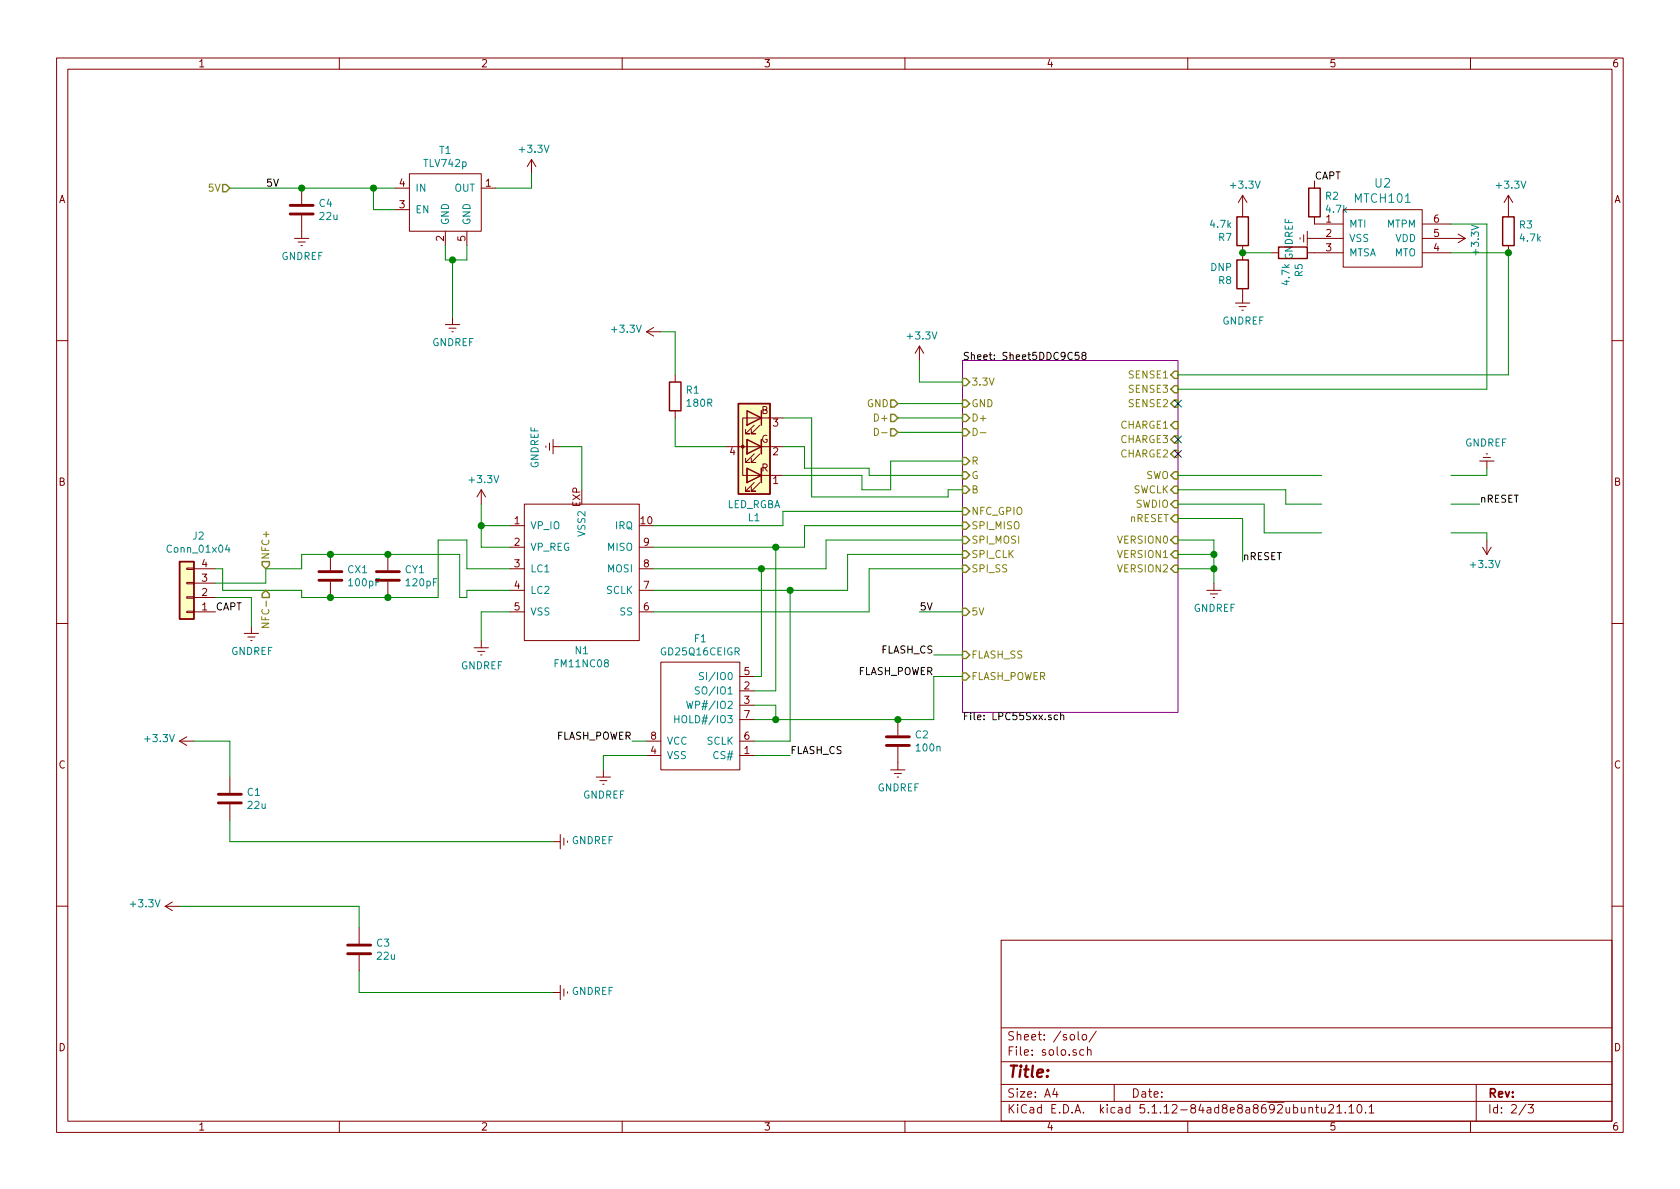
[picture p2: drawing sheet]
EESchema Schematic File Version 4
EELAYER 30 0
EELAYER END
$Descr A4 11693 8268
encoding utf-8
Sheet 2 3
Title ""
Date ""
Rev ""
Comp ""
Comment1 ""
Comment2 ""
Comment3 ""
Comment4 ""
$EndDescr
Text HLabel 1600 1300 0    50   Input ~ 0
5V
Text HLabel 6250 2800 0    50   Input ~ 0
GND
Text HLabel 6250 2900 0    50   Input ~ 0
D+
Text HLabel 6250 3000 0    50   Input ~ 0
D-
$Sheet
S 6700 2500 1500 2450
U 5DDC9C59
F0 "Sheet5DDC9C58" 50
F1 "LPC55Sxx.sch" 50
F2 "3.3V" I L 6700 2650 50 
F3 "GND" I L 6700 2800 50 
F4 "D+" I L 6700 2900 50 
F5 "D-" I L 6700 3000 50 
F6 "SPI_MOSI" I L 6700 3750 50 
F7 "SPI_MISO" I L 6700 3650 50 
F8 "SPI_CLK" I L 6700 3850 50 
F9 "VERSION0" I R 8200 3750 50 
F10 "VERSION1" I R 8200 3850 50 
F11 "VERSION2" I R 8200 3950 50 
F12 "SWDIO" I R 8200 3500 50 
F13 "SWCLK" I R 8200 3400 50 
F14 "SWO" I R 8200 3300 50 
F15 "nRESET" I R 8200 3600 50 
F16 "SPI_SS" I L 6700 3950 50 
F17 "R" I L 6700 3200 50 
F18 "G" I L 6700 3300 50 
F19 "B" I L 6700 3400 50 
F20 "SENSE1" I R 8200 2600 50 
F21 "SENSE2" I R 8200 2800 50 
F22 "SENSE3" I R 8200 2700 50 
F23 "CHARGE1" I R 8200 2950 50 
F24 "CHARGE2" I R 8200 3150 50 
F25 "CHARGE3" I R 8200 3050 50 
F26 "FLASH_POWER" I L 6700 4700 50 
F27 "FLASH_SS" I L 6700 4550 50 
F28 "NFC_GPIO" I L 6700 3550 50 
F29 "5V" I L 6700 4250 50 
$EndSheet
$Comp
L power:GNDREF #PWR0112
U 1 1
P 10350 3250
F 0 "#PWR0112" H 10350 3000 50  0001 C CNN
F 1 "GNDREF" H 10355 3077 50  0000 C CNN
F 2 "" H 10350 3250 50  0001 C CNN
F 3 "" H 10350 3250 50  0001 C CNN
	1    10350 3250
	-1   0    0    1   
$EndComp
$Comp
L power:+3.3V #PWR0114
U 1 1
P 10350 3750
F 0 "#PWR0114" H 10350 3600 50  0001 C CNN
F 1 "+3.3V" H 10365 3923 50  0000 C CNN
F 2 "" H 10350 3750 50  0001 C CNN
F 3 "" H 10350 3750 50  0001 C CNN
	1    10350 3750
	-1   0    0    1   
$EndComp
Wire Wire Line
	10350 3750 10350 3700
Wire Wire Line
	10350 3700 10100 3700
Wire Wire Line
	10350 3250 10350 3300
Wire Wire Line
	10350 3300 10100 3300
Text Label 10300 3500 0    50   ~ 0
nRESET
Wire Wire Line
	10300 3500 10100 3500
Text Label 8650 3900 0    50   ~ 0
nRESET
$Comp
L power:GNDREF #PWR03
U 1 1
P 3350 4450
F 0 "#PWR03" H 3350 4200 50  0001 C CNN
F 1 "GNDREF" H 3355 4277 50  0000 C CNN
F 2 "" H 3350 4450 50  0001 C CNN
F 3 "" H 3350 4450 50  0001 C CNN
	1    3350 4450
	1    0    0    -1  
$EndComp
Wire Wire Line
	3350 4450 3350 4250
Wire Wire Line
	3350 4250 3550 4250
$Comp
L power:+3.3V #PWR02
U 1 1
P 3350 3500
F 0 "#PWR02" H 3350 3350 50  0001 C CNN
F 1 "+3.3V" H 3365 3673 50  0000 C CNN
F 2 "" H 3350 3500 50  0001 C CNN
F 3 "" H 3350 3500 50  0001 C CNN
	1    3350 3500
	1    0    0    -1  
$EndComp
Wire Wire Line
	3350 3500 3350 3650
Wire Wire Line
	3350 3650 3550 3650
Wire Wire Line
	3550 3800 3350 3800
Wire Wire Line
	3350 3800 3350 3650
Connection ~ 3350 3650
Wire Wire Line
	6250 3000 6700 3000
Wire Wire Line
	6250 2900 6700 2900
Wire Wire Line
	6250 2800 6700 2800
$Comp
L fido2-lpc55-rescue:TLV742p-solo-solo-A-rescue-solo-A-rescue T1
U 1 1
P 2850 1200
F 0 "T1" H 3100 1365 50  0000 C CNN
F 1 "TLV742p" H 3100 1274 50  0000 C CNN
F 2 "solo:Texas_X2SON-4_1x1mm_P0.65mm" H 2850 1200 50  0001 C CNN
F 3 "http://www.ti.com/lit/ds/sbvs323/sbvs323.pdf" H 2850 1200 50  0001 C CNN
F 4 "Texas Instruments" H 2850 1200 50  0001 C CNN "Manufacturer"
F 5 "LDO Voltage Regulators 200-mA small-size low-dropout (LDO) linear voltage regulator 4-X2SON -40 to 125" H 2850 1200 50  0001 C CNN "Description"
F 6 "TLV74233PDQNR" H 2850 1200 50  0001 C CNN "MPN"
F 7 "5" H 2850 1200 50  0001 C CNN "Pins"
F 8 "X2SON-4" H 2850 1200 50  0001 C CNN "Package"
	1    2850 1200
	1    0    0    -1  
$EndComp
$Comp
L power:GNDREF #PWR01
U 1 1
P 3150 2200
F 0 "#PWR01" H 3150 1950 50  0001 C CNN
F 1 "GNDREF" H 3155 2027 50  0000 C CNN
F 2 "" H 3150 2200 50  0001 C CNN
F 3 "" H 3150 2200 50  0001 C CNN
	1    3150 2200
	1    0    0    -1  
$EndComp
Wire Wire Line
	3100 1700 3100 1800
Wire Wire Line
	3100 1800 3150 1800
Wire Wire Line
	3250 1800 3250 1700
Connection ~ 3150 1800
Wire Wire Line
	3150 1800 3250 1800
Wire Wire Line
	2750 1450 2600 1450
Wire Wire Line
	2600 1450 2600 1300
Connection ~ 2600 1300
Wire Wire Line
	2600 1300 2750 1300
$Comp
L power:+3.3V #PWR05
U 1 1
P 6400 2500
F 0 "#PWR05" H 6400 2350 50  0001 C CNN
F 1 "+3.3V" H 6415 2673 50  0000 C CNN
F 2 "" H 6400 2500 50  0001 C CNN
F 3 "" H 6400 2500 50  0001 C CNN
	1    6400 2500
	1    0    0    -1  
$EndComp
$Comp
L power:+3.3V #PWR04
U 1 1
P 3700 1200
F 0 "#PWR04" H 3700 1050 50  0001 C CNN
F 1 "+3.3V" H 3715 1373 50  0000 C CNN
F 2 "" H 3700 1200 50  0001 C CNN
F 3 "" H 3700 1200 50  0001 C CNN
	1    3700 1200
	1    0    0    -1  
$EndComp
Wire Wire Line
	3450 1300 3700 1300
Wire Wire Line
	3700 1300 3700 1200
Wire Wire Line
	6400 2500 6400 2650
Wire Wire Line
	6400 2650 6700 2650
$Comp
L power:GNDREF #PWR06
U 1 1
P 8450 4050
F 0 "#PWR06" H 8450 3800 50  0001 C CNN
F 1 "GNDREF" H 8455 3877 50  0000 C CNN
F 2 "" H 8450 4050 50  0001 C CNN
F 3 "" H 8450 4050 50  0001 C CNN
	1    8450 4050
	1    0    0    -1  
$EndComp
Wire Wire Line
	8200 3950 8450 3950
Wire Wire Line
	8450 3950 8450 4050
Wire Wire Line
	8200 3850 8450 3850
Wire Wire Line
	8450 3850 8450 3950
Connection ~ 8450 3950
Wire Wire Line
	8200 3750 8450 3750
Wire Wire Line
	8450 3750 8450 3850
Connection ~ 8450 3850
$Comp
L power:+3.3V #PWR0115
U 1 1
P 1350 5150
F 0 "#PWR0115" H 1350 5000 50  0001 C CNN
F 1 "+3.3V" V 1365 5278 50  0000 L CNN
F 2 "" H 1350 5150 50  0001 C CNN
F 3 "" H 1350 5150 50  0001 C CNN
	1    1350 5150
	0    -1   -1   0   
$EndComp
$Comp
L power:+3.3V #PWR0116
U 1 1
P 1250 6300
F 0 "#PWR0116" H 1250 6150 50  0001 C CNN
F 1 "+3.3V" V 1265 6428 50  0000 L CNN
F 2 "" H 1250 6300 50  0001 C CNN
F 3 "" H 1250 6300 50  0001 C CNN
	1    1250 6300
	0    -1   -1   0   
$EndComp
$Comp
L power:GNDREF #PWR0117
U 1 1
P 3850 5850
F 0 "#PWR0117" H 3850 5600 50  0001 C CNN
F 1 "GNDREF" V 3855 5722 50  0000 R CNN
F 2 "" H 3850 5850 50  0001 C CNN
F 3 "" H 3850 5850 50  0001 C CNN
	1    3850 5850
	0    -1   -1   0   
$EndComp
$Comp
L power:GNDREF #PWR0118
U 1 1
P 3850 6900
F 0 "#PWR0118" H 3850 6650 50  0001 C CNN
F 1 "GNDREF" V 3855 6772 50  0000 R CNN
F 2 "" H 3850 6900 50  0001 C CNN
F 3 "" H 3850 6900 50  0001 C CNN
	1    3850 6900
	0    -1   -1   0   
$EndComp
Wire Wire Line
	1600 5400 1600 5150
Wire Wire Line
	1600 5150 1350 5150
Wire Wire Line
	1600 5850 1600 5700
Wire Wire Line
	2500 6300 2500 6450
Wire Wire Line
	2500 6900 2500 6750
$Comp
L Device:LED_RGBA L1
U 1 1
P 5250 3100
F 0 "L1" H 5250 3597 50  0000 C CNN
F 1 "LED_RGBA" H 5250 3506 50  0000 C CNN
F 2 "solo:RGB_LED_606" H 5250 3050 50  0001 C CNN
F 3 "https://www.digikey.com/product-detail/en/everlight-electronics-co-ltd/EAST1616RGBB4/1080-1552-1-ND/8510380" H 5250 3050 50  0001 C CNN
F 4 "Everlight Electronics Co Ltd" H 5250 3100 50  0001 C CNN "Manufacturer"
F 5 "LED RGB CLEAR 4SMD " H 5250 3100 50  0001 C CNN "Description"
F 6 "EAST1616RGBB4 " H 5250 3100 50  0001 C CNN "MPN"
F 7 "4" H 5250 3100 50  0001 C CNN "Pins"
F 8 "0606" H 5250 3100 50  0001 C CNN "Package"
	1    5250 3100
	-1   0    0    1   
$EndComp
$Comp
L Device:R R1
U 1 1
P 4700 2750
F 0 "R1" H 4770 2796 50  0000 L CNN
F 1 "180R" H 4770 2705 50  0000 L CNN
F 2 "Resistor_SMD:R_0402_1005Metric" V 4630 2750 50  0001 C CNN
F 3 "~" H 4700 2750 50  0001 C CNN
F 4 "" H 4700 2750 50  0001 C CNN "Manufacturer"
F 5 "+/- 5%" H 4700 2750 50  0001 C CNN "Description"
F 6 "" H 4700 2750 50  0001 C CNN "MPN"
F 7 "2" H 4700 2750 50  0001 C CNN "Pins"
F 8 "0402" H 4700 2750 50  0001 C CNN "Package"
	1    4700 2750
	1    0    0    -1  
$EndComp
$Comp
L power:+3.3V #PWR0119
U 1 1
P 4600 2300
F 0 "#PWR0119" H 4600 2150 50  0001 C CNN
F 1 "+3.3V" V 4615 2428 50  0000 L CNN
F 2 "" H 4600 2300 50  0001 C CNN
F 3 "" H 4600 2300 50  0001 C CNN
	1    4600 2300
	0    -1   -1   0   
$EndComp
Wire Wire Line
	4600 2300 4700 2300
Wire Wire Line
	4700 2300 4700 2600
Wire Wire Line
	4700 2900 4700 3100
Wire Wire Line
	4700 3100 5050 3100
Wire Wire Line
	5450 3300 6000 3300
Wire Wire Line
	6000 3300 6000 3400
Wire Wire Line
	5450 3100 5600 3100
Wire Wire Line
	5600 3100 5600 3250
Wire Wire Line
	5600 3250 6050 3250
Wire Wire Line
	6050 3250 6050 3300
Wire Wire Line
	6050 3300 6700 3300
Wire Wire Line
	5450 2900 5650 2900
Wire Wire Line
	3550 3950 3250 3950
Wire Wire Line
	2100 3850 2100 3950
Connection ~ 2300 3850
Wire Wire Line
	3550 4100 3250 4100
Wire Wire Line
	3250 4100 3250 4150
Wire Wire Line
	2100 4150 2100 4100
Connection ~ 2300 4150
Wire Wire Line
	1550 4100 2100 4100
Wire Wire Line
	8200 3600 8650 3600
Wire Wire Line
	8200 3300 9200 3300
Wire Wire Line
	8650 3600 8650 3900
Wire Wire Line
	9200 3500 8950 3500
Wire Wire Line
	8950 3500 8950 3400
Wire Wire Line
	8950 3400 8200 3400
Wire Wire Line
	9200 3700 8800 3700
Wire Wire Line
	8800 3700 8800 3500
Wire Wire Line
	8800 3500 8200 3500
Text HLabel 1850 3950 1    50   Input ~ 0
NFC+
Text HLabel 1850 4100 3    50   Input ~ 0
NFC-
Wire Wire Line
	1250 6300 2500 6300
Wire Wire Line
	6700 3650 5600 3650
Wire Wire Line
	5600 3650 5600 3800
Wire Wire Line
	4550 3800 5400 3800
Wire Wire Line
	5750 3950 5750 3750
Wire Wire Line
	5750 3750 6700 3750
Wire Wire Line
	4550 3950 5300 3950
Wire Wire Line
	5900 4100 5900 3850
Wire Wire Line
	5900 3850 6700 3850
Wire Wire Line
	6050 4250 6050 3950
Wire Wire Line
	6050 3950 6700 3950
Wire Wire Line
	4550 4250 6050 4250
$Comp
L power:GNDREF #PWR0107
U 1 1
P 4200 5350
F 0 "#PWR0107" H 4200 5100 50  0001 C CNN
F 1 "GNDREF" H 4205 5177 50  0000 C CNN
F 2 "" H 4200 5350 50  0001 C CNN
F 3 "" H 4200 5350 50  0001 C CNN
	1    4200 5350
	1    0    0    -1  
$EndComp
Wire Wire Line
	4500 5250 4200 5250
Wire Wire Line
	4200 5250 4200 5350
Text Label 6500 4700 2    50   ~ 0
FLASH_POWER
Text Label 6500 4550 2    50   ~ 0
FLASH_CS
Wire Wire Line
	6700 4550 6500 4550
Text Label 5500 5250 0    50   ~ 0
FLASH_CS
Text Label 4400 5150 2    50   ~ 0
FLASH_POWER
Wire Wire Line
	4500 5150 4400 5150
Wire Wire Line
	5250 5250 5500 5250
Wire Wire Line
	5250 4700 5300 4700
Wire Wire Line
	5300 4700 5300 3950
Connection ~ 5300 3950
Wire Wire Line
	5300 3950 5750 3950
Wire Wire Line
	5250 4800 5400 4800
Wire Wire Line
	5400 4800 5400 3800
Connection ~ 5400 3800
Wire Wire Line
	5400 3800 5600 3800
Wire Wire Line
	4550 4100 5500 4100
Wire Wire Line
	5250 5150 5500 5150
Wire Wire Line
	5500 5150 5500 4100
Connection ~ 5500 4100
Wire Wire Line
	5500 4100 5900 4100
Wire Wire Line
	6500 4700 6500 5000
Wire Wire Line
	6500 5000 6250 5000
Wire Wire Line
	6500 4700 6700 4700
Wire Wire Line
	5250 4900 5400 4900
Wire Wire Line
	5400 4900 5400 5000
Connection ~ 5400 5000
Wire Wire Line
	5400 5000 5250 5000
$Comp
L fido2-lpc55-rescue:quad_serial_flash-solo-solo-A-rescue-solo-A-rescue F1
U 1 1
P 4850 4950
F 0 "F1" H 4875 5465 50  0000 C CNN
F 1 "GD25Q16CEIGR" H 4875 5374 50  0000 C CNN
F 2 "solo:FLASH_2x3_USON8" H 4600 5300 50  0001 C CNN
F 3 "https://www.digikey.com/product-detail/en/gigadevice-semiconductor-hk-limited/GD25Q16CEIGR/1970-1011-2-ND/9484676" H 4600 5300 50  0001 C CNN
F 4 "GigaDevice Semiconductor (HK) Limited" H 4850 4950 50  0001 C CNN "Manufacturer"
F 5 "NOR FLASH" H 4850 4950 50  0001 C CNN "Description"
F 6 "GD25Q16CEIGR" H 4850 4950 50  0001 C CNN "MPN"
F 7 "9" H 4850 4950 50  0001 C CNN "Pins"
F 8 "8-XFDFN Exposed Pad" H 4850 4950 50  0001 C CNN "Package"
	1    4850 4950
	1    0    0    -1  
$EndComp
$Comp
L Device:C CX1
U 1 1
P 2300 4000
F 0 "CX1" H 2415 4046 50  0000 L CNN
F 1 "100pF" H 2415 3955 50  0000 L CNN
F 2 "Capacitor_SMD:C_0402_1005Metric" H 2338 3850 50  0001 C CNN
F 3 "~" H 2300 4000 50  0001 C CNN
F 4 "" H 2300 4000 50  0001 C CNN "Manufacturer"
F 5 "" H 2300 4000 50  0001 C CNN "Description"
F 6 "" H 2300 4000 50  0001 C CNN "MPN"
F 7 "2" H 2300 4000 50  0001 C CNN "Pins"
F 8 "0402" H 2300 4000 50  0001 C CNN "Package"
	1    2300 4000
	1    0    0    -1  
$EndComp
$Comp
L Device:C C1
U 1 1
P 1600 5550
F 0 "C1" H 1715 5596 50  0000 L CNN
F 1 "22u" H 1715 5505 50  0000 L CNN
F 2 "Capacitor_SMD:C_0603_1608Metric" H 1638 5400 50  0001 C CNN
F 3 "~" H 1600 5550 50  0001 C CNN
F 4 "" H 1600 5550 50  0001 C CNN "Manufacturer"
F 5 "+/- 20%" H 1600 5550 50  0001 C CNN "Description"
F 6 "" H 1600 5550 50  0001 C CNN "MPN"
F 7 "2" H 1600 5550 50  0001 C CNN "Pins"
F 8 "0603" H 1600 5550 50  0001 C CNN "Package"
	1    1600 5550
	1    0    0    -1  
$EndComp
$Comp
L Device:C C3
U 1 1
P 2500 6600
F 0 "C3" H 2615 6646 50  0000 L CNN
F 1 "22u" H 2615 6555 50  0000 L CNN
F 2 "Capacitor_SMD:C_0603_1608Metric" H 2538 6450 50  0001 C CNN
F 3 "~" H 2500 6600 50  0001 C CNN
F 4 "" H 2500 6600 50  0001 C CNN "Manufacturer"
F 5 "+/- 20%" H 2500 6600 50  0001 C CNN "Description"
F 6 "" H 2500 6600 50  0001 C CNN "MPN"
F 7 "2" H 2500 6600 50  0001 C CNN "Pins"
F 8 "0603" H 2500 6600 50  0001 C CNN "Package"
	1    2500 6600
	1    0    0    -1  
$EndComp
$Comp
L power:GNDREF #PWR0113
U 1 1
P 3900 3100
F 0 "#PWR0113" H 3900 2850 50  0001 C CNN
F 1 "GNDREF" H 3905 2927 50  0000 C CNN
F 2 "" H 3900 3100 50  0001 C CNN
F 3 "" H 3900 3100 50  0001 C CNN
	1    3900 3100
	0    1    1    0   
$EndComp
Wire Wire Line
	4050 3400 4050 3100
Wire Wire Line
	4050 3100 3900 3100
Wire Wire Line
	6700 3550 5450 3550
Wire Wire Line
	5450 3550 5450 3650
Wire Wire Line
	5450 3650 4550 3650
Wire Wire Line
	3200 3850 3200 4150
Wire Wire Line
	3200 4150 3250 4150
Wire Wire Line
	3050 4150 3050 3750
Wire Wire Line
	3050 3750 3250 3750
Wire Wire Line
	3250 3750 3250 3950
Wire Wire Line
	2500 6900 3850 6900
Wire Wire Line
	1600 5850 3850 5850
Wire Wire Line
	1600 1300 2100 1300
Wire Wire Line
	3150 1800 3150 2200
$Comp
L fido2-lpc55-rescue:FM11NC08-solo-solo-A-rescue-solo-A-rescue N1
U 1 1
P 4450 4450
AR Path="/5E7A565A" Ref="N1"  Part="1" 
AR Path="/5DDFB633/5E7A565A" Ref="N1"  Part="1" 
F 0 "N1" H 4850 4523 50  0000 C CNN
F 1 "FM11NC08" H 4850 4614 50  0000 C CNN
F 2 "Package_DFN_QFN:DFN-10-1EP_3x3mm_P0.5mm_EP1.55x2.48mm" H 5100 4600 50  0001 C CNN
F 3 "-" H 5100 4600 50  0001 C CNN
F 4 "Shanghai Fudan Microelectronics Group" H 4850 4887 50  0001 C CNN "Manufacturer"
F 5 "NFC Type 4 ISO14443-4 Energy Harvesting" H 4850 4797 50  0001 C CNN "Description"
F 6 "FM11NC08" H 4850 4705 50  0001 C CNN "MPN"
F 7 "10" H 4850 4705 50  0001 C CNN "Pins"
F 8 "MLPD3x3" H 4850 4524 50  0001 C CNN "Package"
	1    4450 4450
	-1   0    0    1   
$EndComp
Wire Wire Line
	6000 3400 6200 3400
Wire Wire Line
	6200 3400 6200 3200
Wire Wire Line
	6200 3200 6700 3200
Wire Wire Line
	5650 3450 6600 3450
Wire Wire Line
	6600 3450 6600 3400
Wire Wire Line
	6600 3400 6700 3400
Wire Wire Line
	5650 2900 5650 3450
$Comp
L Device:C C2
U 1 1
P 6250 5150
F 0 "C2" H 6365 5196 50  0000 L CNN
F 1 "100n" H 6365 5105 50  0000 L CNN
F 2 "Capacitor_SMD:C_0402_1005Metric" H 6288 5000 50  0001 C CNN
F 3 "~" H 6250 5150 50  0001 C CNN
	1    6250 5150
	1    0    0    -1  
$EndComp
Connection ~ 6250 5000
Wire Wire Line
	6250 5000 5400 5000
$Comp
L power:GNDREF #PWR0128
U 1 1
P 6250 5300
F 0 "#PWR0128" H 6250 5050 50  0001 C CNN
F 1 "GNDREF" H 6255 5127 50  0000 C CNN
F 2 "" H 6250 5300 50  0001 C CNN
F 3 "" H 6250 5300 50  0001 C CNN
	1    6250 5300
	1    0    0    -1  
$EndComp
NoConn ~ 8200 2800
NoConn ~ 8200 3050
NoConn ~ 8200 3150
$Comp
L Connector_Generic:Conn_01x04 J2
U 1 1
P 1300 4150
F 0 "J2" H 1218 3725 50  0000 C CNN
F 1 "Conn_01x04" H 1218 3816 50  0000 C CNN
F 2 "corelib:FPC_4_0.5-THD0509-04CL-GF" H 1300 4150 50  0001 C CNN
F 3 "~" H 1300 4150 50  0001 C CNN
	1    1300 4150
	-1   0    0    1   
$EndComp
Text Label 1500 4250 0    50   ~ 0
CAPT
$Comp
L Device:C C4
U 1 1
P 2100 1450
F 0 "C4" H 2215 1496 50  0000 L CNN
F 1 "22u" H 2215 1405 50  0000 L CNN
F 2 "Capacitor_SMD:C_0603_1608Metric" H 2138 1300 50  0001 C CNN
F 3 "~" H 2100 1450 50  0001 C CNN
F 4 "" H 2100 1450 50  0001 C CNN "Manufacturer"
F 5 "+/- 20%" H 2100 1450 50  0001 C CNN "Description"
F 6 "" H 2100 1450 50  0001 C CNN "MPN"
F 7 "2" H 2100 1450 50  0001 C CNN "Pins"
F 8 "0603" H 2100 1450 50  0001 C CNN "Package"
	1    2100 1450
	1    0    0    -1  
$EndComp
Connection ~ 2100 1300
Wire Wire Line
	2100 1300 2600 1300
$Comp
L power:GNDREF #PWR0129
U 1 1
P 2100 1600
F 0 "#PWR0129" H 2100 1350 50  0001 C CNN
F 1 "GNDREF" H 2105 1427 50  0000 C CNN
F 2 "" H 2100 1600 50  0001 C CNN
F 3 "" H 2100 1600 50  0001 C CNN
	1    2100 1600
	1    0    0    -1  
$EndComp
Text Label 1850 1300 0    50   ~ 0
5V
Text Label 6400 4250 0    50   ~ 0
5V
Wire Wire Line
	6400 4250 6700 4250
$Comp
L Device:R R5
U 1 1
P 9000 1750
F 0 "R5" H 9070 1796 50  0000 L CNN
F 1 "4.7k" H 9070 1705 50  0000 L CNN
F 2 "Resistor_SMD:R_0402_1005Metric" V 8930 1750 50  0001 C CNN
F 3 "~" H 9000 1750 50  0001 C CNN
F 4 "" H 9000 1750 50  0001 C CNN "Manufacturer"
F 5 "+/- 1%" H 9000 1750 50  0001 C CNN "Description"
F 6 "" H 9000 1750 50  0001 C CNN "MPN"
F 7 "2" H 9000 1750 50  0001 C CNN "Pins"
F 8 "0402" H 9000 1750 50  0001 C CNN "Package"
	1    9000 1750
	0    1    1    0   
$EndComp
$Comp
L fido2-lpc55-rescue:MTCH101-nk-fido2-solo-A-rescue U2
U 1 1
P 9600 1650
AR Path="/5F3333B7" Ref="U2"  Part="1" 
AR Path="/5DDFB633/5F3333B7" Ref="U2"  Part="1" 
F 0 "U2" H 9625 2037 60  0000 C CNN
F 1 "MTCH101" H 9625 1931 60  0000 C CNN
F 2 "Package_TO_SOT_SMD:SOT-23-6" H 9700 1400 60  0001 C CNN
F 3 "" H 9700 1400 60  0001 C CNN
	1    9600 1650
	1    0    0    -1  
$EndComp
$Comp
L power:+3.3V #PWR0132
U 1 1
P 10100 1650
F 0 "#PWR0132" H 10100 1500 50  0001 C CNN
F 1 "+3.3V" H 10115 1823 50  0000 C CNN
F 2 "" H 10100 1650 50  0001 C CNN
F 3 "" H 10100 1650 50  0001 C CNN
	1    10100 1650
	0    1    1    0   
$EndComp
$Comp
L power:GNDREF #PWR0133
U 1 1
P 9150 1650
F 0 "#PWR0133" H 9150 1400 50  0001 C CNN
F 1 "GNDREF" H 9155 1477 50  0000 C CNN
F 2 "" H 9150 1650 50  0001 C CNN
F 3 "" H 9150 1650 50  0001 C CNN
	1    9150 1650
	0    1    1    0   
$EndComp
$Comp
L Device:R R2
U 1 1
P 9150 1400
F 0 "R2" H 9220 1446 50  0000 L CNN
F 1 "4.7k" H 9220 1355 50  0000 L CNN
F 2 "Resistor_SMD:R_0402_1005Metric" V 9080 1400 50  0001 C CNN
F 3 "~" H 9150 1400 50  0001 C CNN
F 4 "" H 9150 1400 50  0001 C CNN "Manufacturer"
F 5 "+/- 1%" H 9150 1400 50  0001 C CNN "Description"
F 6 "" H 9150 1400 50  0001 C CNN "MPN"
F 7 "2" H 9150 1400 50  0001 C CNN "Pins"
F 8 "0402" H 9150 1400 50  0001 C CNN "Package"
	1    9150 1400
	1    0    0    -1  
$EndComp
Text Label 9150 1250 0    50   ~ 0
CAPT
$Comp
L Device:R R3
U 1 1
P 10500 1600
F 0 "R3" H 10570 1646 50  0000 L CNN
F 1 "4.7k" H 10570 1555 50  0000 L CNN
F 2 "Resistor_SMD:R_0402_1005Metric" V 10430 1600 50  0001 C CNN
F 3 "~" H 10500 1600 50  0001 C CNN
F 4 "" H 10500 1600 50  0001 C CNN "Manufacturer"
F 5 "+/- 1%" H 10500 1600 50  0001 C CNN "Description"
F 6 "" H 10500 1600 50  0001 C CNN "MPN"
F 7 "2" H 10500 1600 50  0001 C CNN "Pins"
F 8 "0402" H 10500 1600 50  0001 C CNN "Package"
	1    10500 1600
	1    0    0    -1  
$EndComp
$Comp
L power:+3.3V #PWR0135
U 1 1
P 10500 1450
F 0 "#PWR0135" H 10500 1300 50  0001 C CNN
F 1 "+3.3V" H 10515 1623 50  0000 C CNN
F 2 "" H 10500 1450 50  0001 C CNN
F 3 "" H 10500 1450 50  0001 C CNN
	1    10500 1450
	1    0    0    -1  
$EndComp
Wire Wire Line
	10100 1750 10500 1750
Wire Wire Line
	10500 1750 10500 2600
Wire Wire Line
	10500 2600 8200 2600
Connection ~ 10500 1750
Wire Wire Line
	8200 2700 10350 2700
Wire Wire Line
	10350 2700 10350 1550
Wire Wire Line
	10350 1550 10100 1550
Wire Wire Line
	1500 4050 1850 4050
Wire Wire Line
	1850 4050 1850 3950
Wire Wire Line
	2100 3950 1850 3950
Wire Wire Line
	1550 4100 1550 3950
Wire Wire Line
	1550 3950 1500 3950
Wire Wire Line
	2100 3850 2300 3850
Wire Wire Line
	2100 4150 2300 4150
$Comp
L power:GNDREF #PWR0136
U 1 1
P 1750 4350
F 0 "#PWR0136" H 1750 4100 50  0001 C CNN
F 1 "GNDREF" H 1755 4177 50  0000 C CNN
F 2 "" H 1750 4350 50  0001 C CNN
F 3 "" H 1750 4350 50  0001 C CNN
	1    1750 4350
	1    0    0    -1  
$EndComp
Wire Wire Line
	1750 4350 1750 4150
Wire Wire Line
	1750 4150 1500 4150
Wire Wire Line
	2300 3850 2700 3850
Wire Wire Line
	2300 4150 2700 4150
$Comp
L Device:R R7
U 1 1
P 8650 1600
F 0 "R7" H 8720 1646 50  0000 L CNN
F 1 "4.7k" H 8720 1555 50  0000 L CNN
F 2 "Resistor_SMD:R_0402_1005Metric" V 8580 1600 50  0001 C CNN
F 3 "~" H 8650 1600 50  0001 C CNN
F 4 "" H 8650 1600 50  0001 C CNN "Manufacturer"
F 5 "+/- 1%" H 8650 1600 50  0001 C CNN "Description"
F 6 "" H 8650 1600 50  0001 C CNN "MPN"
F 7 "2" H 8650 1600 50  0001 C CNN "Pins"
F 8 "0402" H 8650 1600 50  0001 C CNN "Package"
	1    8650 1600
	-1   0    0    1   
$EndComp
$Comp
L Device:R R8
U 1 1
P 8650 1900
F 0 "R8" H 8720 1946 50  0000 L CNN
F 1 "DNP" H 8720 1855 50  0000 L CNN
F 2 "Resistor_SMD:R_0402_1005Metric" V 8580 1900 50  0001 C CNN
F 3 "~" H 8650 1900 50  0001 C CNN
F 4 "" H 8650 1900 50  0001 C CNN "Manufacturer"
F 5 "+/- 1%" H 8650 1900 50  0001 C CNN "Description"
F 6 "" H 8650 1900 50  0001 C CNN "MPN"
F 7 "2" H 8650 1900 50  0001 C CNN "Pins"
F 8 "0402" H 8650 1900 50  0001 C CNN "Package"
	1    8650 1900
	-1   0    0    1   
$EndComp
$Comp
L power:+3.3V #PWR012
U 1 1
P 8650 1450
F 0 "#PWR012" H 8650 1300 50  0001 C CNN
F 1 "+3.3V" H 8665 1623 50  0000 C CNN
F 2 "" H 8650 1450 50  0001 C CNN
F 3 "" H 8650 1450 50  0001 C CNN
	1    8650 1450
	1    0    0    -1  
$EndComp
Wire Wire Line
	8650 1750 8850 1750
Connection ~ 8650 1750
$Comp
L power:GNDREF #PWR013
U 1 1
P 8650 2050
F 0 "#PWR013" H 8650 1800 50  0001 C CNN
F 1 "GNDREF" H 8655 1877 50  0000 C CNN
F 2 "" H 8650 2050 50  0001 C CNN
F 3 "" H 8650 2050 50  0001 C CNN
	1    8650 2050
	1    0    0    -1  
$EndComp
$Comp
L Device:C CY1
U 1 1
P 2700 4000
F 0 "CY1" H 2815 4046 50  0000 L CNN
F 1 "120pF" H 2815 3955 50  0000 L CNN
F 2 "Capacitor_SMD:C_0402_1005Metric" H 2738 3850 50  0001 C CNN
F 3 "~" H 2700 4000 50  0001 C CNN
F 4 "" H 2700 4000 50  0001 C CNN "Manufacturer"
F 5 "" H 2700 4000 50  0001 C CNN "Description"
F 6 "" H 2700 4000 50  0001 C CNN "MPN"
F 7 "2" H 2700 4000 50  0001 C CNN "Pins"
F 8 "0402" H 2700 4000 50  0001 C CNN "Package"
	1    2700 4000
	1    0    0    -1  
$EndComp
Connection ~ 2700 3850
Wire Wire Line
	2700 3850 3200 3850
Connection ~ 2700 4150
Wire Wire Line
	2700 4150 3050 4150
$EndSCHEMATC
